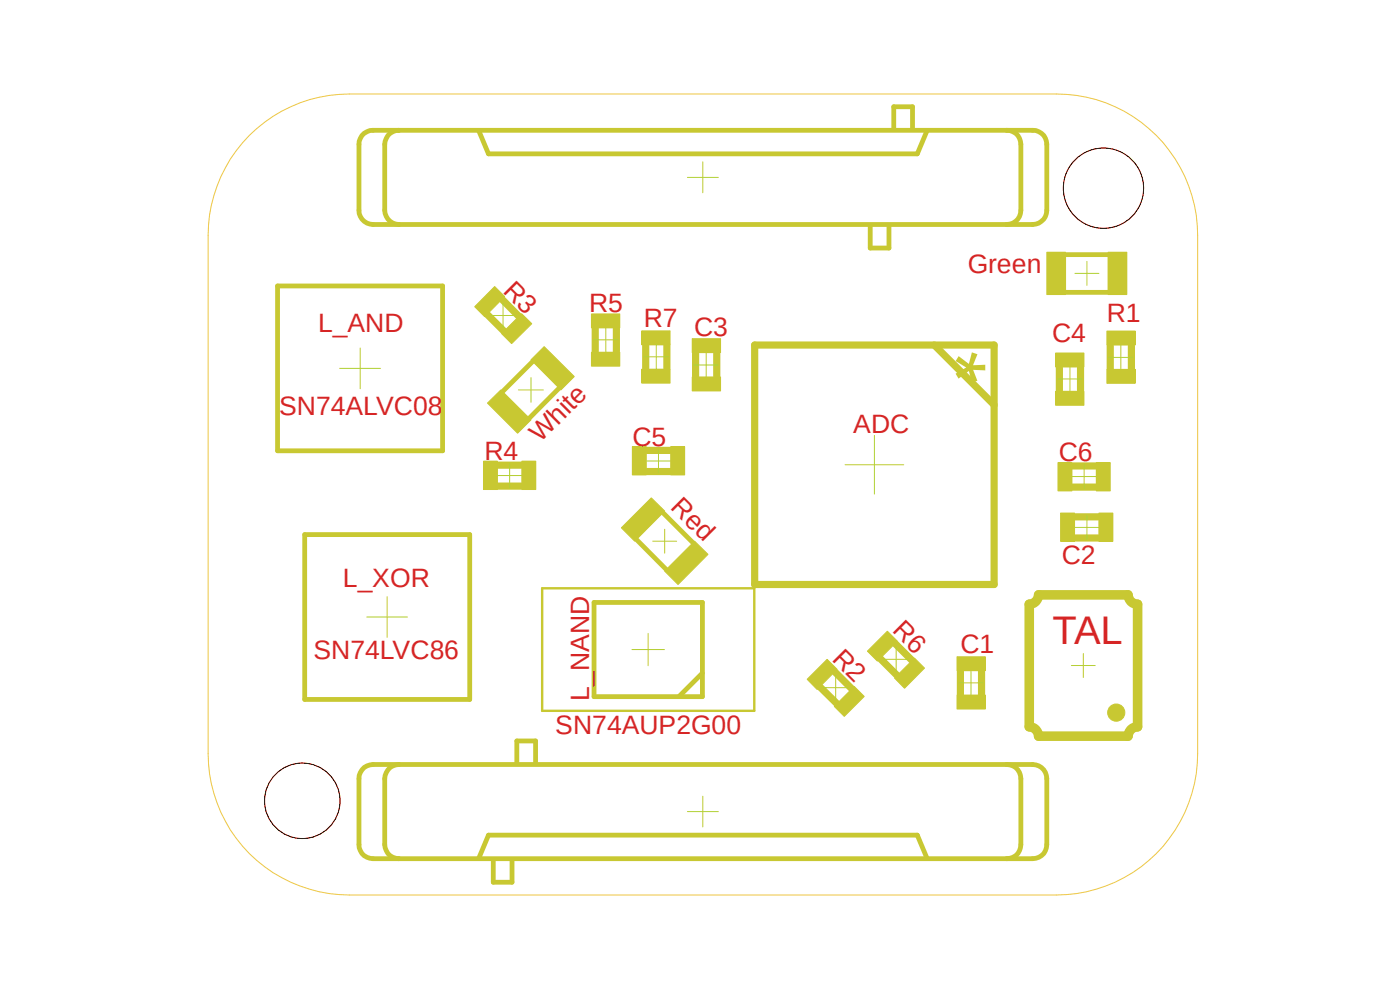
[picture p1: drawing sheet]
<svg xmlns="http://www.w3.org/2000/svg" width="297mm" height="210mm" viewBox="0 0 297 210" stroke-linecap="round" stroke-linejoin="round" font-family="sans-serif">
<path d="M41.9 18.9l213.2 172M255.1 18.9l-213.2 172" fill="none" stroke="#fff" stroke-width=".21"/>
<path d="M160.1 73.2h50.8v50.8h-50.8zM198.2 73.2l12.7 12.7M174 145.8l3.5 3.4M177.2 142.6l3.4 3.4" fill="none" stroke="#c8c832" stroke-width="1.5"/>
<path d="M175.5 139.9l2.1 2.1-4.2 4.3-2.2-2.2z" fill-rule="evenodd" fill="#c8c832"/>
<path d="M175.5 139.9l2.1 2.1-4.2 4.3-2.2-2.2z" fill="none" stroke="#c8c832" stroke-width=".21"/>
<path d="M177 149.9l4.2-4.3 2.1 2.1-4.2 4.3z" fill-rule="evenodd" fill="#c8c832"/>
<path d="M177 149.9l4.2-4.3 2.1 2.1-4.2 4.3z" fill="none" stroke="#c8c832" stroke-width=".21"/>
<path d="M228.1 114.1h4.9M228.1 109.6h4.9" fill="none" stroke="#c8c832" stroke-width="1.5"/>
<path d="M233.1 108.8h3v6.1h-3z" fill-rule="evenodd" fill="#c8c832"/>
<path d="M233.1 108.8h3v6.1h-3z" fill="none" stroke="#c8c832" stroke-width=".21"/>
<path d="M225 108.8h3v6.1h-3z" fill-rule="evenodd" fill="#c8c832"/>
<path d="M225 108.8h3v6.1h-3z" fill="none" stroke="#c8c832" stroke-width=".21"/>
<path d="M203.8 142.5v4.8M208.2 142.5v4.8" fill="none" stroke="#c8c832" stroke-width="1.5"/>
<path d="M203 147.4h6v3h-6z" fill-rule="evenodd" fill="#c8c832"/>
<path d="M203 147.4h6v3h-6z" fill="none" stroke="#c8c832" stroke-width=".21"/>
<path d="M203 139.3h6v3h-6z" fill-rule="evenodd" fill="#c8c832"/>
<path d="M203 139.3h6v3h-6z" fill="none" stroke="#c8c832" stroke-width=".21"/>
<path d="M105.7 98.7h4.9M105.7 103.1h4.9" fill="none" stroke="#c8c832" stroke-width="1.5"/>
<path d="M110.7 97.8h3v6h-3z" fill-rule="evenodd" fill="#c8c832"/>
<path d="M110.7 97.8h3v6h-3z" fill="none" stroke="#c8c832" stroke-width=".21"/>
<path d="M102.6 97.8h2.9v6h-2.9z" fill-rule="evenodd" fill="#c8c832"/>
<path d="M102.6 97.8h2.9v6h-2.9z" fill="none" stroke="#c8c832" stroke-width=".21"/>
<path d="M186.8 139.7l3.4 3.5M189.9 136.6l3.5 3.4" fill="none" stroke="#c8c832" stroke-width="1.5"/>
<path d="M188.3 133.9l2.1 2.1-4.3 4.3-2.1-2.2z" fill-rule="evenodd" fill="#c8c832"/>
<path d="M188.3 133.9l2.1 2.1-4.3 4.3-2.1-2.2z" fill="none" stroke="#c8c832" stroke-width=".21"/>
<path d="M189.8 143.8l4.2-4.2 2.1 2.1-4.2 4.3z" fill-rule="evenodd" fill="#c8c832"/>
<path d="M189.8 143.8l4.2-4.2 2.1 2.1-4.2 4.3z" fill="none" stroke="#c8c832" stroke-width=".21"/>
<path d="M126.3 69.7v4.8M130.8 69.7v4.8" fill="none" stroke="#c8c832" stroke-width="1.5"/>
<path d="M125.5 66.6h6v3h-6z" fill-rule="evenodd" fill="#c8c832"/>
<path d="M125.5 66.6h6v3h-6z" fill="none" stroke="#c8c832" stroke-width=".21"/>
<path d="M125.5 74.7h6v3h-6z" fill-rule="evenodd" fill="#c8c832"/>
<path d="M125.5 74.7h6v3h-6z" fill="none" stroke="#c8c832" stroke-width=".21"/>
<path d="M137 73.3v4.8M141.5 73.3v4.8" fill="none" stroke="#c8c832" stroke-width="1.5"/>
<path d="M136.1 70.2h6.1v3h-6.1z" fill-rule="evenodd" fill="#c8c832"/>
<path d="M136.1 70.2h6.1v3h-6.1z" fill="none" stroke="#c8c832" stroke-width=".21"/>
<path d="M136.1 78.3h6.1v3h-6.1z" fill-rule="evenodd" fill="#c8c832"/>
<path d="M136.1 78.3h6.1v3h-6.1z" fill="none" stroke="#c8c832" stroke-width=".21"/>
<path d="M137.3 95.5h4.9M137.3 100h4.9" fill="none" stroke="#c8c832" stroke-width="1.5"/>
<path d="M142.3 94.7h2.9v6.1h-2.9z" fill-rule="evenodd" fill="#c8c832"/>
<path d="M142.3 94.7h2.9v6.1h-2.9z" fill="none" stroke="#c8c832" stroke-width=".21"/>
<path d="M134.2 94.7h2.9v6.1h-2.9z" fill-rule="evenodd" fill="#c8c832"/>
<path d="M134.2 94.7h2.9v6.1h-2.9z" fill="none" stroke="#c8c832" stroke-width=".21"/>
<path d="M147.6 75v4.8M152.1 75v4.8" fill="none" stroke="#c8c832" stroke-width="1.5"/>
<path d="M146.9 80h6v2.9h-6z" fill-rule="evenodd" fill="#c8c832"/>
<path d="M146.9 80h6v2.9h-6z" fill="none" stroke="#c8c832" stroke-width=".21"/>
<path d="M146.9 71.8h6v3h-6z" fill-rule="evenodd" fill="#c8c832"/>
<path d="M146.9 71.8h6v3h-6z" fill="none" stroke="#c8c832" stroke-width=".21"/>
<path d="M135 114.4l6.4 6.4M140.7 108.8l6.3 6.3" fill="none" stroke="#c8c832" stroke-width="1"/>
<path d="M141 121.2l6.4-6.4 2.8 2.8-6.4 6.4z" fill-rule="evenodd" fill="#c8c832"/>
<path d="M141 121.2l6.4-6.4 2.8 2.8-6.4 6.4z" fill="none" stroke="#c8c832" stroke-width=".21"/>
<path d="M131.8 112l6.4-6.4 2.8 2.8-6.3 6.4z" fill-rule="evenodd" fill="#c8c832"/>
<path d="M131.8 112l6.4-6.4 2.8 2.8-6.3 6.4z" fill="none" stroke="#c8c832" stroke-width=".21"/>
<path d="M224.7 78v4.8M229.2 78v4.8" fill="none" stroke="#c8c832" stroke-width="1.5"/>
<path d="M223.9 74.9h6.1v3h-6.1z" fill-rule="evenodd" fill="#c8c832"/>
<path d="M223.9 74.9h6.1v3h-6.1z" fill="none" stroke="#c8c832" stroke-width=".21"/>
<path d="M223.9 83h6.1v3h-6.1z" fill-rule="evenodd" fill="#c8c832"/>
<path d="M223.9 83h6.1v3h-6.1z" fill="none" stroke="#c8c832" stroke-width=".21"/>
<path d="M227.5 98.8h5M227.5 103.3h5" fill="none" stroke="#c8c832" stroke-width="1.5"/>
<path d="M224.5 98.1h2.9v6h-2.9z" fill-rule="evenodd" fill="#c8c832"/>
<path d="M224.5 98.1h2.9v6h-2.9z" fill="none" stroke="#c8c832" stroke-width=".21"/>
<path d="M232.6 98.1h2.9v6h-2.9z" fill-rule="evenodd" fill="#c8c832"/>
<path d="M232.6 98.1h2.9v6h-2.9z" fill="none" stroke="#c8c832" stroke-width=".21"/>
<path d="M220.3 126.2h19a2.02 2.02 0 0 0 2 2v26a2.02 2.02 0 0 0-2 2h-19a2.02 2.02 0 0 0-1.9-2v-26a2.02 2.02 0 0 0 1.9-2z" fill="none" stroke="#c8c832" stroke-width="2"/>
<circle cx="236.8" cy="151.2" r="1.82" fill="#c8c832"/>
<circle cx="236.8" cy="151.2" r="1.82" fill="none" stroke="#c8c832" stroke-width=".21"/>
<path d="M235.5 73.4v4.9M240 73.4v4.9" fill="none" stroke="#c8c832" stroke-width="1.5"/>
<path d="M234.8 78.4h6v2.9h-6z" fill-rule="evenodd" fill="#c8c832"/>
<path d="M234.8 78.4h6v2.9h-6z" fill="none" stroke="#c8c832" stroke-width=".21"/>
<path d="M234.8 70.2h6v3h-6z" fill-rule="evenodd" fill="#c8c832"/>
<path d="M234.8 70.2h6v3h-6z" fill="none" stroke="#c8c832" stroke-width=".21"/>
<path d="M226.1 54h9M226.1 62h9" fill="none" stroke="#c8c832" stroke-width="1"/>
<path d="M222.1 53.5h4v9h-4z" fill-rule="evenodd" fill="#c8c832"/>
<path d="M222.1 53.5h4v9h-4z" fill="none" stroke="#c8c832" stroke-width=".21"/>
<path d="M235.1 53.5h4v9h-4z" fill-rule="evenodd" fill="#c8c832"/>
<path d="M235.1 53.5h4v9h-4z" fill="none" stroke="#c8c832" stroke-width=".21"/>
<path d="M113 76.7l-6.4 6.4M118.6 82.3l-6.3 6.4" fill="none" stroke="#c8c832" stroke-width="1"/>
<path d="M103.4 85.5l2.9-2.8 6.3 6.4-2.8 2.8z" fill-rule="evenodd" fill="#c8c832"/>
<path d="M103.4 85.5l2.9-2.8 6.3 6.4-2.8 2.8z" fill="none" stroke="#c8c832" stroke-width=".21"/>
<path d="M115.4 73.5l6.4 6.4-2.8 2.8-6.4-6.4z" fill-rule="evenodd" fill="#c8c832"/>
<path d="M115.4 73.5l6.4 6.4-2.8 2.8-6.4-6.4z" fill="none" stroke="#c8c832" stroke-width=".21"/>
<path d="M103.4 66.8l3.5 3.4M106.6 63.6l3.4 3.5" fill="none" stroke="#c8c832" stroke-width="1.5"/>
<path d="M106.4 70.8l4.3-4.3 2.1 2.2-4.3 4.2z" fill-rule="evenodd" fill="#c8c832"/>
<path d="M106.4 70.8l4.3-4.3 2.1 2.2-4.3 4.2z" fill="none" stroke="#c8c832" stroke-width=".21"/>
<path d="M104.9 60.8l2.2 2.1-4.3 4.3-2.1-2.1z" fill-rule="evenodd" fill="#c8c832"/>
<path d="M104.9 60.8l2.2 2.1-4.3 4.3-2.1-2.1z" fill="none" stroke="#c8c832" stroke-width=".21"/>
<g fill="none" stroke="#c8c832" stroke-width="1">
<path d="M76.8 28.7a3.2 3.2 0 0 1 2.3-1.1h140a2.98 2.98 0 0 1 3 3v14a2.98 2.98 0 0 1-3 3h-140a3 3 0 0 1-2.9-3v-14v-.6zM84.6 27.6a2.98 2.98 0 0 0-3 3v14a3.1 3.1 0 0 0 3 3M101.6 27.9l2 4.7h91l2-4.7M189.6 27.1v-4.5h4v4.5M213.6 27.6a2.92 2.92 0 0 1 3 3v14a2.98 2.98 0 0 1-3 3M184.6 48.1v4.5h4v-4.5M58.9 60.7h35v34.9h-35zM64.6 113.4h35.1v35h-35.1zM126 127.8h23v20h-23zM149 142.8l-5 5M77.3 162.8l.6-.3 1.2-.3h140a2.98 2.98 0 0 1 3 3v14a2.92 2.92 0 0 1-3 3h-140a2.92 2.92 0 0 1-2.9-3v-14a3.2 3.2 0 0 1 1.1-2.4zM84.6 162.2a2.98 2.98 0 0 0-3 3v14a3 3 0 0 0 3 3"/>
<path d="M109.6 161.7v-4.5h4v4.5M213.6 162.2a2.92 2.92 0 0 1 3 3v14a2.92 2.92 0 0 1-3 3M101.6 181.9l2-4.7h91l2 4.7M104.6 182.7v4.5h4v-4.5"/>
</g>
<path d="M115 124.8h45v26h-45z" fill="none" stroke="#c8c832" stroke-width=".51"/>
<g fill="none" stroke="#afd134" stroke-width=".21">
<path d="M145.8 37.6h6.6M149.1 34.3v6.6M228 58h5.1M230.6 55.5v5M72.1 78.1h8.6M76.4 73.8v8.7M104.2 66.9h5.1M106.7 64.4v5.1M126 72.1h5.1M128.5 69.6v5M136.7 75.7h5.1M139.2 73.2v5"/>
<path d="M147.3 77.4h5.1M149.8 74.9v5.1M227 77.9v5M235.2 75.8h5.1M237.8 73.3v5.1M108.1 98.3v5.1M110 82.7h5.3M112.6 80.1v5.2M137.2 97.8h5M139.7 95.2v5.1M179.3 98.6h12.4M185.5 92.4v12.4"/>
<path d="M224.5 80.4h5M230 98.6v5M105.6 100.9h5.1M138.5 114.8h5.1M141 112.3v5M227.5 101.1h5M228 111.9h5.1M230.6 109.3v5.1M77.8 130.9h8.6M82.1 126.6v8.6M134.1 137.8h6.9M137.5 134.4v6.8"/>
<path d="M187.6 139.9h5.1M190.1 137.3v5.1M229.8 138.6v5.1M174.8 145.9h5M177.3 143.3v5.1M203.5 144.9h5M206 142.3v5.1M227.3 141.2h5.1M145.8 172.2h6.6M149.1 168.9v6.5"/>
</g>
<g fill="none" stroke="#eec643" stroke-width=".21">
<path d="M74.1 19.9h150M44.2 49.9v110M254.1 49.9v110M74.1 189.9h150"/>
<circle cx="64.1" cy="169.9" r="8"/>
</g>
<circle cx="64.1" cy="169.9" r="8" fill="#fff"/>
<circle cx="64.1" cy="169.9" r="8" fill="none" stroke="#000" stroke-width=".21"/>
<circle cx="234.1" cy="39.9" r="8.5" fill="none" stroke="#eec643" stroke-width=".21"/>
<circle cx="234.1" cy="39.9" r="8.5" fill="#fff"/>
<circle cx="234.1" cy="39.9" r="8.5" fill="none" stroke="#000" stroke-width=".21"/>
<path d="M74.1 19.9a29.9 29.9 0 0 0-29.9 30M224.1 19.9a30 30 0 0 1 30 30M44.2 159.9a29.9 29.9 0 0 0 29.9 30M254.1 159.9a30 30 0 0 1-30 30" fill="none" stroke="#eec643" stroke-width=".21"/>
<text font-size="17.9" fill="#c8c832" x="196.7" y="74.5" transform="rotate(90 196.7 74.5)">*</text>
<text font-size="8.5" fill="#d62525" x="223.3" y="136.7">TAL</text>
<g font-size="5.6" fill="#d62525">
<text x="205.3" y="58">Green</text>
<text x="106.5" y="61.9" transform="rotate(45 106.5 61.9)">R3</text>
<text x="67.5" y="70.4">L_AND</text>
<text x="125" y="66.2">R5</text>
<text x="136.6" y="69.5">R7</text>
<text x="147.3" y="71.2">C3</text>
<text x="234.8" y="68.3">R1</text>
<text x="223.2" y="72.6">C4</text>
<text x="59.2" y="88.1">SN74ALVC08</text>
<text x="114.6" y="94.1" transform="rotate(-45 114.6 94.1)">White</text>
<text x="134.2" y="94.7">C5</text>
<text x="181" y="91.9">ADC</text>
<text x="102.8" y="97.5">R4</text>
<text x="224.6" y="97.7">C6</text>
<text x="142.1" y="107.8" transform="rotate(45 142.1 107.8)">Red</text>
<text x="225.3" y="119.5">C2</text>
<text x="72.7" y="124.6">L_XOR</text>
<text x="189.1" y="133.9" transform="rotate(45 189.1 133.9)">R6</text>
<text x="66.5" y="139.9">SN74LVC86</text>
<text x="176.3" y="139.9" transform="rotate(45 176.3 139.9)">R2</text>
<text x="203.7" y="138.4">C1</text>
<text x="125" y="148.6" transform="rotate(-90 125 148.6)">L_NAND</text>
<text x="117.8" y="155.8">SN74AUP2G00</text>
</g>
</svg>
